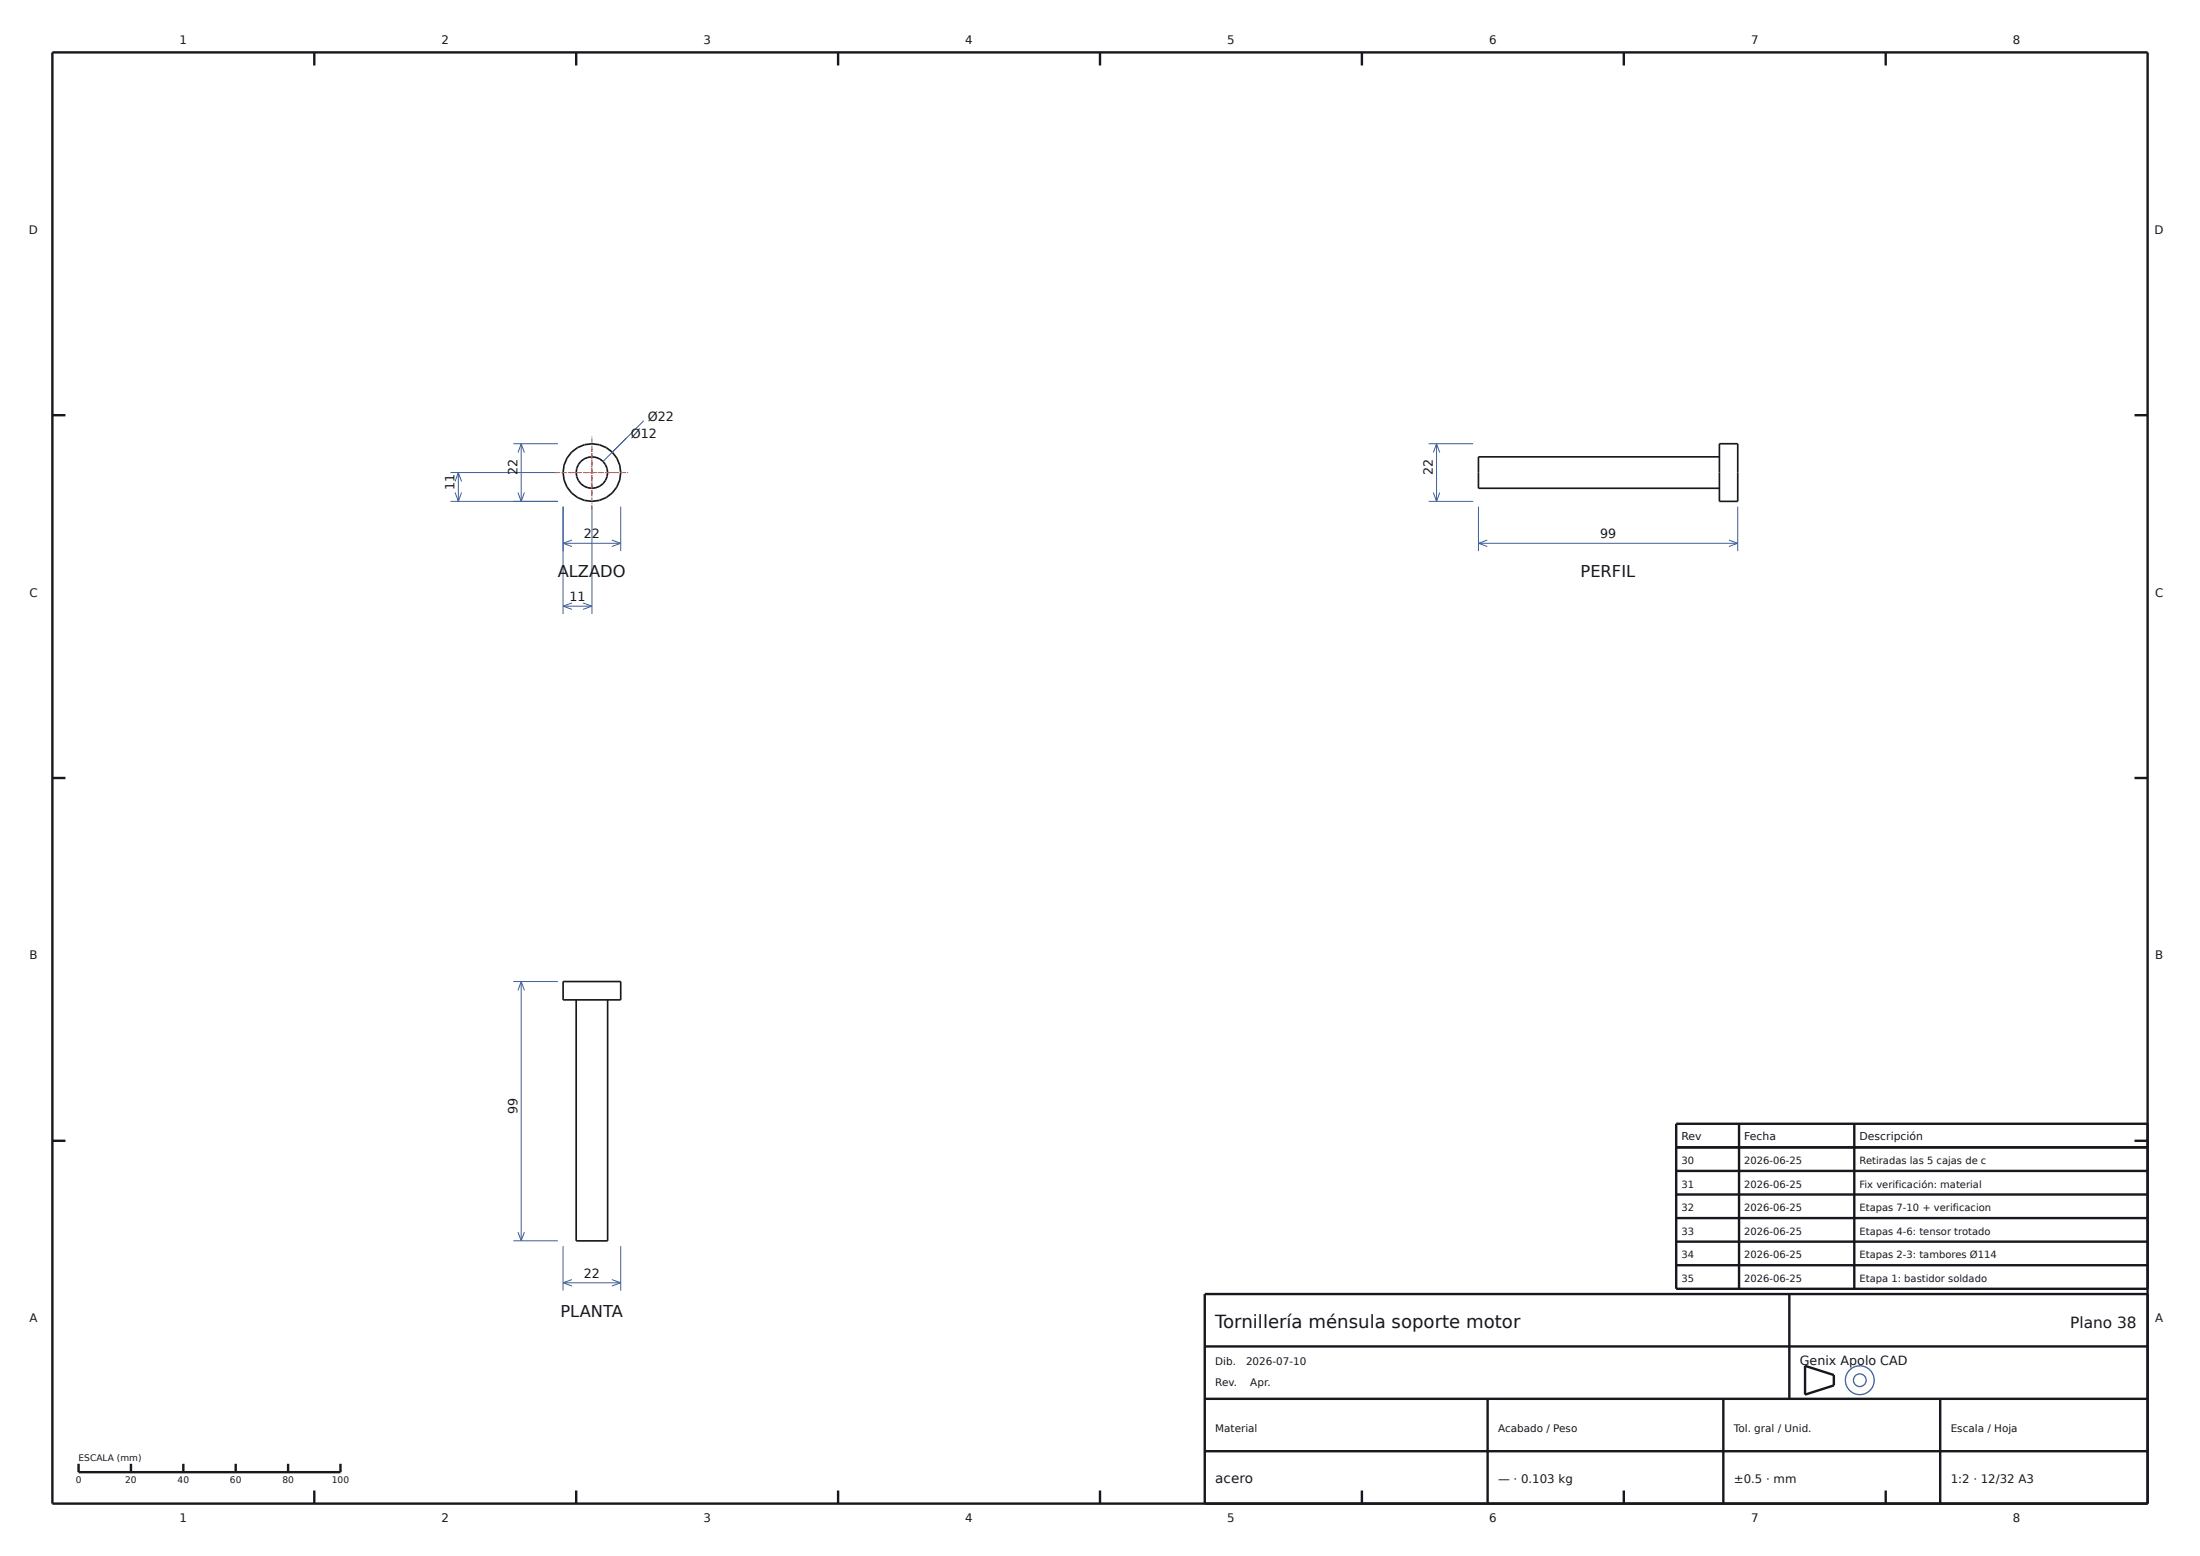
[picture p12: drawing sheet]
<svg xmlns="http://www.w3.org/2000/svg" width="420mm" height="297mm" viewBox="0 0 420 297" stroke-linecap="round" stroke-linejoin="round" font-family="sans-serif">
<g fill="#fdfdfb" stroke="#3a5e9c" stroke-width=".25">
<circle cx="355" cy="263.5" r="2.75"/>
<circle cx="355.1" cy="263.5" r="1.21"/>
</g>
<g fill="none" stroke="#16181d" stroke-width=".46">
<path d="M10 10h400v277h-400zM60 10v2.5M110 10v2.5M160 10v2.5M210 10v2.5M260 10v2.5M310 10v2.5M360 10v2.5M10 79.3h2.5M407.5 79.3h2.5M10 148.5h2.5M407.5 148.5h2.5"/>
<path d="M10 217.8h2.5M320 219h90M332 214.5v31.5M354 214.5v31.5M407.5 217.8h2.5M410 214.5h-90v31.5h90M320 223.5h90M320 228h90M320 232.5h90M320 237h90M230 257h180M320 241.5h90"/>
<path d="M341.6 247v20M410 247h-180v40M15 279.4v1.6h50v-1.6M25 279.4v1.6M35 279.4v1.6M45 279.4v1.6M55 279.4v1.6M230 277h180M230 267h180M284 267v20M329 267v20M344.6 260.7l5.5 1.8v1.9l-5.5 1.8z"/>
<path d="M370.4 267v20M60 284.5v2.5M110 284.5v2.5M160 284.5v2.5M210 284.5v2.5M260 284.5v2.5M310 284.5v2.5M360 284.5v2.5"/>
</g>
<g fill="none" stroke="#16181d" stroke-width=".32">
<path d="M328.2 84.7h3.5v11h-3.5zM328.2 87.2h-46v6h46M107.5 187.3h11v3.6h-11zM110 190.9v46h6v-46"/>
<circle cx="113" cy="90.2" r="5.5"/>
<circle cx="113" cy="90.2" r="3"/>
</g>
<g fill="none" stroke="#3a5e9c" stroke-width=".19">
<path d="M86 95.7h20.5M86 90.2h20.5M86.9 94l.6 1.7M87.5 90.2v5.5M87.5 90.2l.6 1.7M87.5 90.2l-.6 1.7M88.1 94l-.6 1.7M98 84.7h8.5M98.9 94l.6 1.7M99.5 84.7v11M99.5 84.7l.6 1.7M99.5 84.7l-.6 1.7"/>
<path d="M100.1 94l-.6 1.7M107.5 96.7v20.5M113 96.7v20.5M118.5 96.7v8.5M122.9 80.3l-7.8 7.8M272.7 95.7h8.5M272.7 84.7h8.5M273.6 94l.6 1.7M274.2 84.7v11M274.2 84.7l.7 1.7M274.2 84.7l-.6 1.7M274.9 94l-.7 1.7"/>
<path d="M282.2 96.7v8.5M331.7 96.7v8.5M107.5 103.7h11M107.5 103.7l1.7 .6M107.5 115.7h5.5M107.5 115.7l1.7 .6M109.2 103.1l-1.7 .6M109.2 115.1l-1.7 .6M111.3 115.1l1.7 .6M113 115.7l-1.7 .6M116.8 103.1l1.7 .6M118.5 103.7l-1.7 .6"/>
<path d="M282.2 103.7h49.5M282.2 103.7l1.7 .6M283.9 103.1l-1.7 .6M330.1 103.1l1.6 .6M331.7 103.7l-1.6 .6M98 187.3h8.5M99.5 187.3v49.6M99.5 187.3l.6 1.7M99.5 187.3l-.6 1.7M98 236.9h8.5M98.9 235.2l.6 1.7M100.1 235.2l-.6 1.7"/>
<path d="M107.5 237.9v8.5M118.5 237.9v8.5M107.5 244.9h11M107.5 244.9l1.7 .6M109.2 244.2l-1.7 .7M116.8 244.2l1.7 .7M118.5 244.9l-1.7 .6"/>
</g>
<path d="M106 90.2h14M108.5 90.2h9M113 97.2v-14M113 94.7v-9" fill="none" stroke="#b0413e" stroke-width=".19" stroke-dasharray=".8 .2 .1 .2" stroke-linecap="butt"/>
<text font-size="3.5" fill="#16181d" x="232" y="253.4">Tornillería ménsula soporte motor</text>
<g font-size="3.1" fill="#16181d">
<text x="106.5" y="110.2">ALZADO</text>
<text x="301.7" y="110.2">PERFIL</text>
<text x="107" y="251.4">PLANTA</text>
</g>
<text font-size="2.9" fill="#16181d" x="395.2" y="253.4">Plano 38</text>
<text font-size="2.6" fill="#16181d" x="232" y="283">acero</text>
<g font-size="2.4" fill="#16181d">
<text x="120.4" y="83.6">Ø12</text>
<text x="123.7" y="80.3">Ø22</text>
<text x="86.8" y="93.5" transform="rotate(-90 86.8 93.5)">11</text>
<text x="98.8" y="90.7" transform="rotate(-90 98.8 90.7)">22</text>
<text x="273.5" y="90.7" transform="rotate(-90 273.5 90.7)">22</text>
<text x="111.5" y="102.7">22</text>
<text x="305.5" y="102.7">99</text>
<text x="108.7" y="114.7">11</text>
<text x="98.8" y="212.6" transform="rotate(-90 98.8 212.6)">99</text>
<text x="111.5" y="243.9">22</text>
<text x="343.6" y="260.6">Genix Apolo CAD</text>
</g>
<g font-size="2.2" fill="#16181d">
<text x="34.3" y="8.4">1</text>
<text x="84.3" y="8.4">2</text>
<text x="134.3" y="8.4">3</text>
<text x="184.3" y="8.4">4</text>
<text x="234.3" y="8.4">5</text>
<text x="284.3" y="8.4">6</text>
<text x="334.3" y="8.4">7</text>
<text x="384.3" y="8.4">8</text>
<text x="5.5" y="44.6">D</text>
<text x="411.3" y="44.6">D</text>
<text x="5.6" y="113.9">C</text>
<text x="411.4" y="113.9">C</text>
<text x="5.6" y="183.1">B</text>
<text x="411.4" y="183.1">B</text>
<text x="5.6" y="252.4">A</text>
<text x="411.4" y="252.4">A</text>
<text x="286" y="283">— · 0.103 kg</text>
<text x="331" y="283">±0.5 · mm</text>
<text x="372.4" y="283">1:2 · 12/32 A3</text>
<text x="34.3" y="290.6">1</text>
<text x="84.3" y="290.6">2</text>
<text x="134.3" y="290.6">3</text>
<text x="184.3" y="290.6">4</text>
<text x="234.3" y="290.6">5</text>
<text x="284.3" y="290.6">6</text>
<text x="334.3" y="290.6">7</text>
<text x="384.3" y="290.6">8</text>
</g>
<g font-size="2.1" fill="#16181d">
<text x="321" y="217.6">Rev</text>
<text x="333" y="217.6">Fecha</text>
<text x="355" y="217.6">Descripción</text>
</g>
<g font-size="2" fill="#16181d">
<text x="232" y="260.6">Dib.</text>
<text x="237.9" y="260.6">2026-07-10</text>
<text x="232" y="264.6">Rev.</text>
<text x="238.7" y="264.6">Apr.</text>
<text x="232" y="273.4">Material</text>
<text x="286" y="273.4">Acabado / Peso</text>
<text x="331" y="273.4">Tol. gral / Unid.</text>
<text x="372.4" y="273.4">Escala / Hoja</text>
</g>
<g font-size="1.9" fill="#16181d">
<text x="321" y="222.2">30</text>
<text x="321" y="226.7">31</text>
<text x="333" y="222.2">2026-06-25</text>
<text x="333" y="226.7">2026-06-25</text>
<text x="355" y="222.2">Retiradas las 5 cajas de c</text>
<text x="355" y="226.7">Fix verificación: material</text>
<text x="321" y="231.2">32</text>
<text x="333" y="231.2">2026-06-25</text>
<text x="355" y="231.2">Etapas 7-10 + verificacion</text>
<text x="321" y="235.7">33</text>
<text x="333" y="235.7">2026-06-25</text>
<text x="355" y="235.7">Etapas 4-6: tensor trotado</text>
<text x="321" y="240.2">34</text>
<text x="321" y="244.7">35</text>
<text x="333" y="240.2">2026-06-25</text>
<text x="333" y="244.7">2026-06-25</text>
<text x="355" y="240.2">Etapas 2-3: tambores Ø114</text>
<text x="355" y="244.7">Etapa 1: bastidor soldado</text>
</g>
<g font-size="1.7" fill="#16181d">
<text x="15" y="278.8">ESCALA (mm)</text>
<text x="14.5" y="283">0</text>
<text x="23.9" y="283">20</text>
<text x="33.9" y="283">40</text>
<text x="43.9" y="283">60</text>
<text x="53.9" y="283">80</text>
<text x="63.4" y="283">100</text>
</g>
</svg>
